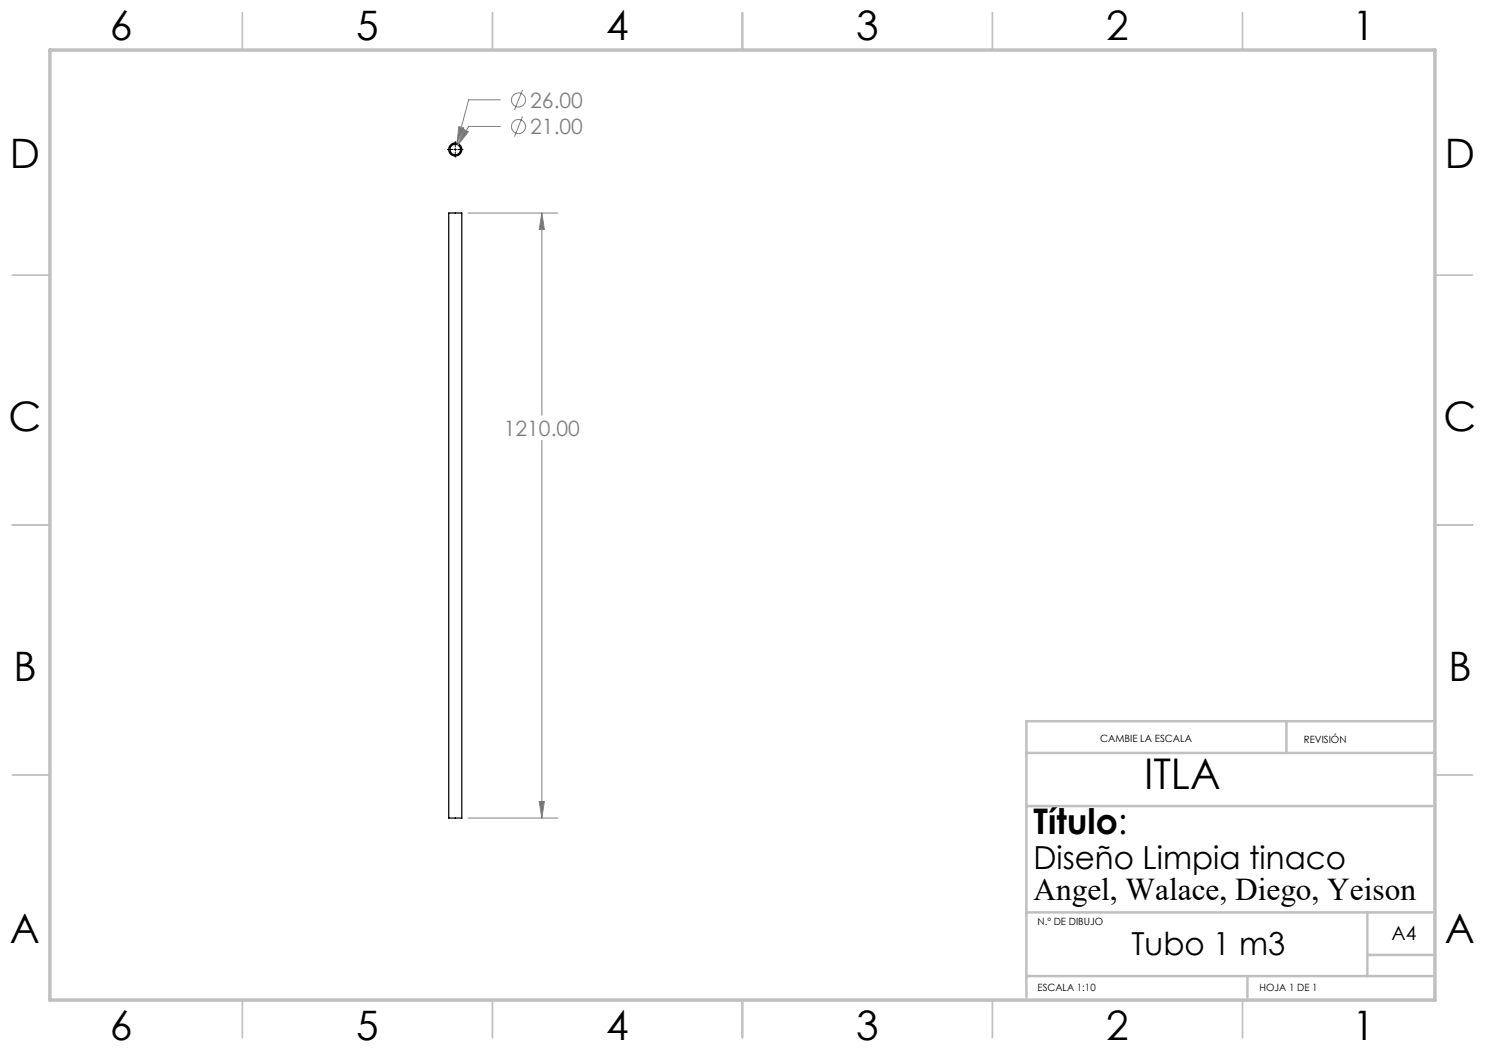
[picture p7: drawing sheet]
<svg xmlns="http://www.w3.org/2000/svg" width="297mm" height="210mm" viewBox="0 0 297 210" stroke-linecap="round" stroke-linejoin="round" font-family="sans-serif">
<g fill="none" stroke="#000" stroke-width=".25">
<path d="M89.7 42.6h2.7v121h-2.7z"/>
<circle cx="91.1" cy="29.9" r="1.31"/>
<circle cx="91.1" cy="29.9" r="1.06"/>
</g>
<g fill="none" stroke="#808080" stroke-width=".2">
<path d="M100.1 20h-6.4l-2.3 8.6M104.5 18l-1.6 4M91.8 25.3l.9 .3-1.3 3zM92.8 25.9l.9 .5-2.1 2.6zM100.1 25.3h-6.4l-2.1 3.7M104.5 23.3l-1.6 4M93.6 42.6h17.9M108.4 42.6v40.4M108.4 42.6l.5 3.3h-1.1zM108.4 88.1v75.5M93.6 163.6h17.9M107.8 160.3h1.1l-.5 3.3z"/>
<circle cx="103.7" cy="25.3" r="1.42"/>
<circle cx="103.7" cy="20" r="1.41"/>
</g>
<path d="M89.5 29.9h1.1M90.8 29.9h.5M91.1 28.3v1.1M91.1 29.7v.5M91.1 30.4v1.1M91.6 29.9h1" fill="none" stroke="#000" stroke-width=".2"/>
<g fill="none" stroke="#c0c0c0" stroke-width=".35">
<path d="M48.5 2.5v7.5M98.5 2.5v7.5M148.5 2.5v7.5M198.5 2.5v7.5M248.5 2.5v7.5M2.5 55h7.5M287 55h7.5M2.5 105h7.5M287 105h7.5M2.5 155h7.5M287 155h7.5M48.5 200v7.5"/>
<path d="M98.5 200v7.5M148.5 200v7.5M198.5 200v7.5M248.5 200v7.5"/>
</g>
<path d="M205.3 150.6h81.2M257.3 144.2v6.4M286.5 144.2h-81.2v55.3M205.3 161.2h81.2M205.3 195.2h81.2M205.3 182.5h81.2M249.5 195.2v4.3M273.5 182.5v12.7M273.5 191h13" fill="none" stroke="#c0c0c0" stroke-width=".5"/>
<path d="M10 10h277v190h-277z" fill="none" stroke="#c0c0c0" stroke-width=".7"/>
<path d="M108.4 42.6l.5 3.3h-1.1zM107.8 160.3h1.1l-.5 3.3zM91.8 25.3l-.4 3.3 1.3-3zM92.8 25.9l-1.2 3.1 2.1-2.6z" fill="#808080"/>
<text font-size="8.5" x="228.8" y="157.8">ITLA</text>
<g font-size="8.1">
<text x="22" y="8">6</text>
<text x="71.2" y="8">5</text>
<text x="121.2" y="8">4</text>
<text x="171.3" y="8">3</text>
<text x="221.3" y="8">2</text>
<text x="270.5" y="8">1</text>
<text x="2" y="33.6">D</text>
<text x="289" y="33.6">D</text>
<text x="1.7" y="86.1">C</text>
<text x="288.7" y="86.1">C</text>
<text x="2.7" y="136.1">B</text>
<text x="289.7" y="136.1">B</text>
<text x="2" y="188.6">A</text>
<text x="289" y="188.6">A</text>
<text x="22" y="208">6</text>
<text x="71.2" y="208">5</text>
<text x="121.2" y="208">4</text>
<text x="171.3" y="208">3</text>
<text x="221.3" y="208">2</text>
<text x="270.5" y="208">1</text>
</g>
<text font-size="7.1" x="206.7" y="166.9">Título:</text>
<g font-size="6.3">
<text x="206.7" y="173.8">Diseño Limpia tinaco</text>
<text x="206.7" y="180">Angel, Walace, Diego, Yeison</text>
<text x="226.3" y="191">Tubo 1 m3</text>
</g>
<g font-size="4.2" fill="#808080">
<text x="106" y="21.5">26.00</text>
<text x="106" y="26.9">21.00</text>
<text x="100.8" y="87.2">1210.00</text>
</g>
<text font-size="3.9" x="278.3" y="188">A4</text>
<g font-size="2">
<text x="220" y="148.5">CAMBIE LA ESCALA</text>
<text x="260.8" y="148.7">REVISIÓN</text>
<text x="207.5" y="185">N.º DE DIBUJO</text>
<text x="207.5" y="198.1">ESCALA 1:10</text>
<text x="251.9" y="198.1">HOJA 1 DE 1</text>
</g>
</svg>
